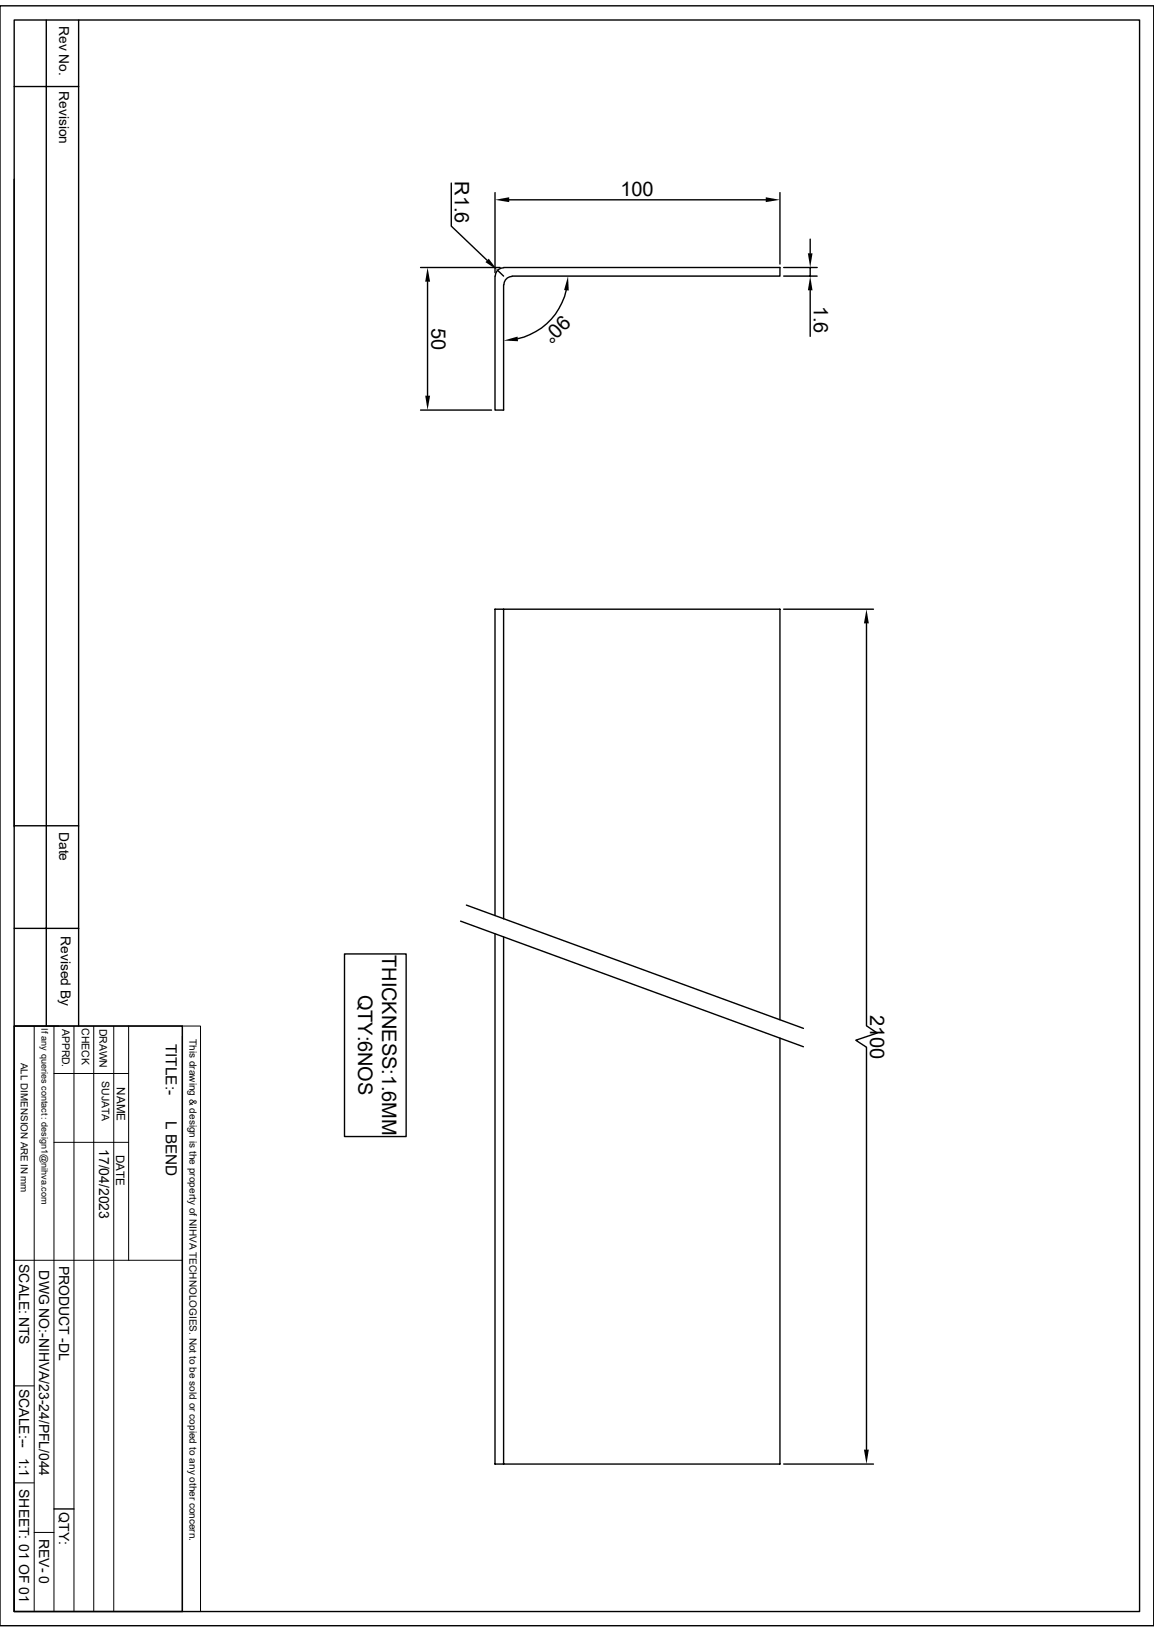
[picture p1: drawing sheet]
<svg xmlns="http://www.w3.org/2000/svg" width="210mm" height="297mm" viewBox="0 0 210 297" stroke-linecap="round" stroke-linejoin="round" font-family="sans-serif">
<g fill="none" stroke="#000" stroke-width=".25">
<path d="M0 1.1h210v294.8h-210zM2.6 3.6h204.8v289.7h-204.8zM2.6 15.7h11.7M8.4 3.6v183.1M14.3 3.6v183.1M2.6 32.6v117.9M82.1 33.3v7.8l6.5 6.3M90.1 35.1v14.5M92.7 36.4h46.7M141.9 35.1v12.9M76.5 48.7h14.5M77.8 51.3v20.7"/>
<path d="M90.1 50.2v24.4h1.6v-22.8M90.5 49.1l1.2 1.1M91.7 48.7a1.55 1.55 0 0 0-1.6 1.5M91.7 48.7h50.2v1.5h-48.7M93.2 50.3a1.55 1.55 0 0 0-1.5 1.5M103 52.8a11.6 11.6 0 0 1-8.8 8.8M142.6 48.7h6.1M142.6 50.2h6.1M147.4 43.5v2.6M147.4 48.7v1.5M147.4 52.8v8.4M76.5 74.6h13"/>
<path d="M91.7 110.9v56.3M142.6 110.9h16.4M157.7 113.5v73.2l1.9 1.3-3.9 1.3 2 1.3v73.2M2.6 150.3h11.7M2.6 169h11.7M62.7 173.6h11.2v33.2h-11.2zM83.8 167.6l62.4 22.9M84.9 164.7l61.3 22.5M90.1 166.6v-55.7h51.8v74.7M90.1 170v96.4h51.8v-77.5M91.7 170.5v95.9M2.6 186.7h30.6v106.6h-30.6z"/>
<path d="M2.6 194.8v98.5M9.8 274.6h3.7M142.6 266.4h16.4"/>
</g>
<g fill="none" stroke="#000" stroke-width=".18">
<path d="M2.6 186.7h30.6M6.2 186.7v106.6M9.8 195.4h13.6M9.8 186.7v106.6M13.5 186.7v106.6M17.1 186.7v106.6M20.7 186.7v106.6M23.4 186.7v42.7M33.2 186.7h3.3v106.6h-3.3zM33.2 188.6v104.7M9.8 207.9h13.6M2.6 229.4h30.6"/>
<path d="M2.6 252.2h3.6M2.6 269.9h3.6M6.2 278.9h3.6"/>
</g>
<path d="M90.1 36.4l2.6-.5v.9zM139.4 35.9l2.5 .5-2.5 .4zM77.8 48.7l.5 2.6h-.9zM88.9 47.1l1.6 2-2.2-1.4zM103.4 50.2l.1 2.7-.8-.1zM147 46.1h.9l-.5 2.6zM147.4 50.2l.5 2.6h-.9zM77.4 72h.9l-.5 2.6zM91.7 62l2.5-.7 .1 .8zM157.7 110.9l.4 2.6h-.9zM157.2 263.8h.9l-.4 2.6z" fill="#000"/>
<g font-size="3.6">
<text x="82.8" y="33" transform="rotate(90 82.8 33)">R1.6</text>
<text x="112.9" y="35.6">100</text>
<text x="78.5" y="59.6" transform="rotate(90 78.5 59.6)">50</text>
<text x="102.3" y="57.1" transform="rotate(135 102.3 57.1)">90°</text>
<text x="148.1" y="55.7" transform="rotate(90 148.1 55.7)">1.6</text>
<text x="69.6" y="173.8" transform="rotate(90 69.6 173.8)">THICKNESS:1.6MM</text>
<text x="65.2" y="181" transform="rotate(90 65.2 181)">QTY:6NOS</text>
<text x="158.4" y="184.7" transform="rotate(90 158.4 184.7)">2100</text>
</g>
<g font-size="2.8">
<text x="30.2" y="190" transform="rotate(90 30.2 190)">TITLE:-</text>
<text x="30.2" y="203.9" transform="rotate(90 30.2 203.9)">L BEND</text>
</g>
<g font-size="2.5">
<text x="10.8" y="4.7" transform="rotate(90 10.8 4.7)">Rev No.</text>
<text x="10.8" y="16.6" transform="rotate(90 10.8 16.6)">Revision</text>
<text x="10.8" y="151.4" transform="rotate(90 10.8 151.4)">Date</text>
<text x="11" y="170.4" transform="rotate(90 11 170.4)">Revised By</text>
<text x="18.1" y="209.1" transform="rotate(90 18.1 209.1)">17/04/2023</text>
<text x="3.5" y="230" transform="rotate(90 3.5 230)">SCALE: NTS</text>
<text x="7.2" y="231.2" transform="rotate(90 7.2 231.2)">DWG NO:-NIHVA/23-24/PFL/044</text>
<text x="10.8" y="230.3" transform="rotate(90 10.8 230.3)">PRODUCT -DL</text>
<text x="3.5" y="252.7" transform="rotate(90 3.5 252.7)">SCALE:--</text>
<text x="3.5" y="265.3" transform="rotate(90 3.5 265.3)">1:1</text>
<text x="3.5" y="271" transform="rotate(90 3.5 271)">SHEET: 01 OF 01</text>
<text x="10.8" y="275.2" transform="rotate(90 10.8 275.2)">QTY:</text>
<text x="7.2" y="280" transform="rotate(90 7.2 280)">REV- 0</text>
</g>
<g font-size="2.1">
<text x="21.3" y="197.9" transform="rotate(90 21.3 197.9)">NAME</text>
<text x="21.1" y="210.1" transform="rotate(90 21.1 210.1)">DATE</text>
</g>
<g font-size="1.9">
<text x="11.3" y="187.2" transform="rotate(90 11.3 187.2)">APPRD.</text>
<text x="14.9" y="187.1" transform="rotate(90 14.9 187.1)">CHECK</text>
<text x="18.1" y="187.2" transform="rotate(90 18.1 187.2)">DRAWN</text>
<text x="18.5" y="196.8" transform="rotate(90 18.5 196.8)">SUJATA</text>
</g>
<g font-size="1.8">
<text x="34.5" y="189.1" transform="rotate(90 34.5 189.1)">This drawing &amp; design is the property of NIHVA TECHNOLOGIES. Not to be sold or copied to any other concern.</text>
<text x="3.8" y="193.4" transform="rotate(90 3.8 193.4)">ALL DIMENSION ARE IN mm</text>
</g>
<text font-size="1.7" x="7.5" y="187.2" transform="rotate(90 7.5 187.2)">If any queries contact : design1@nihva.com</text>
</svg>
